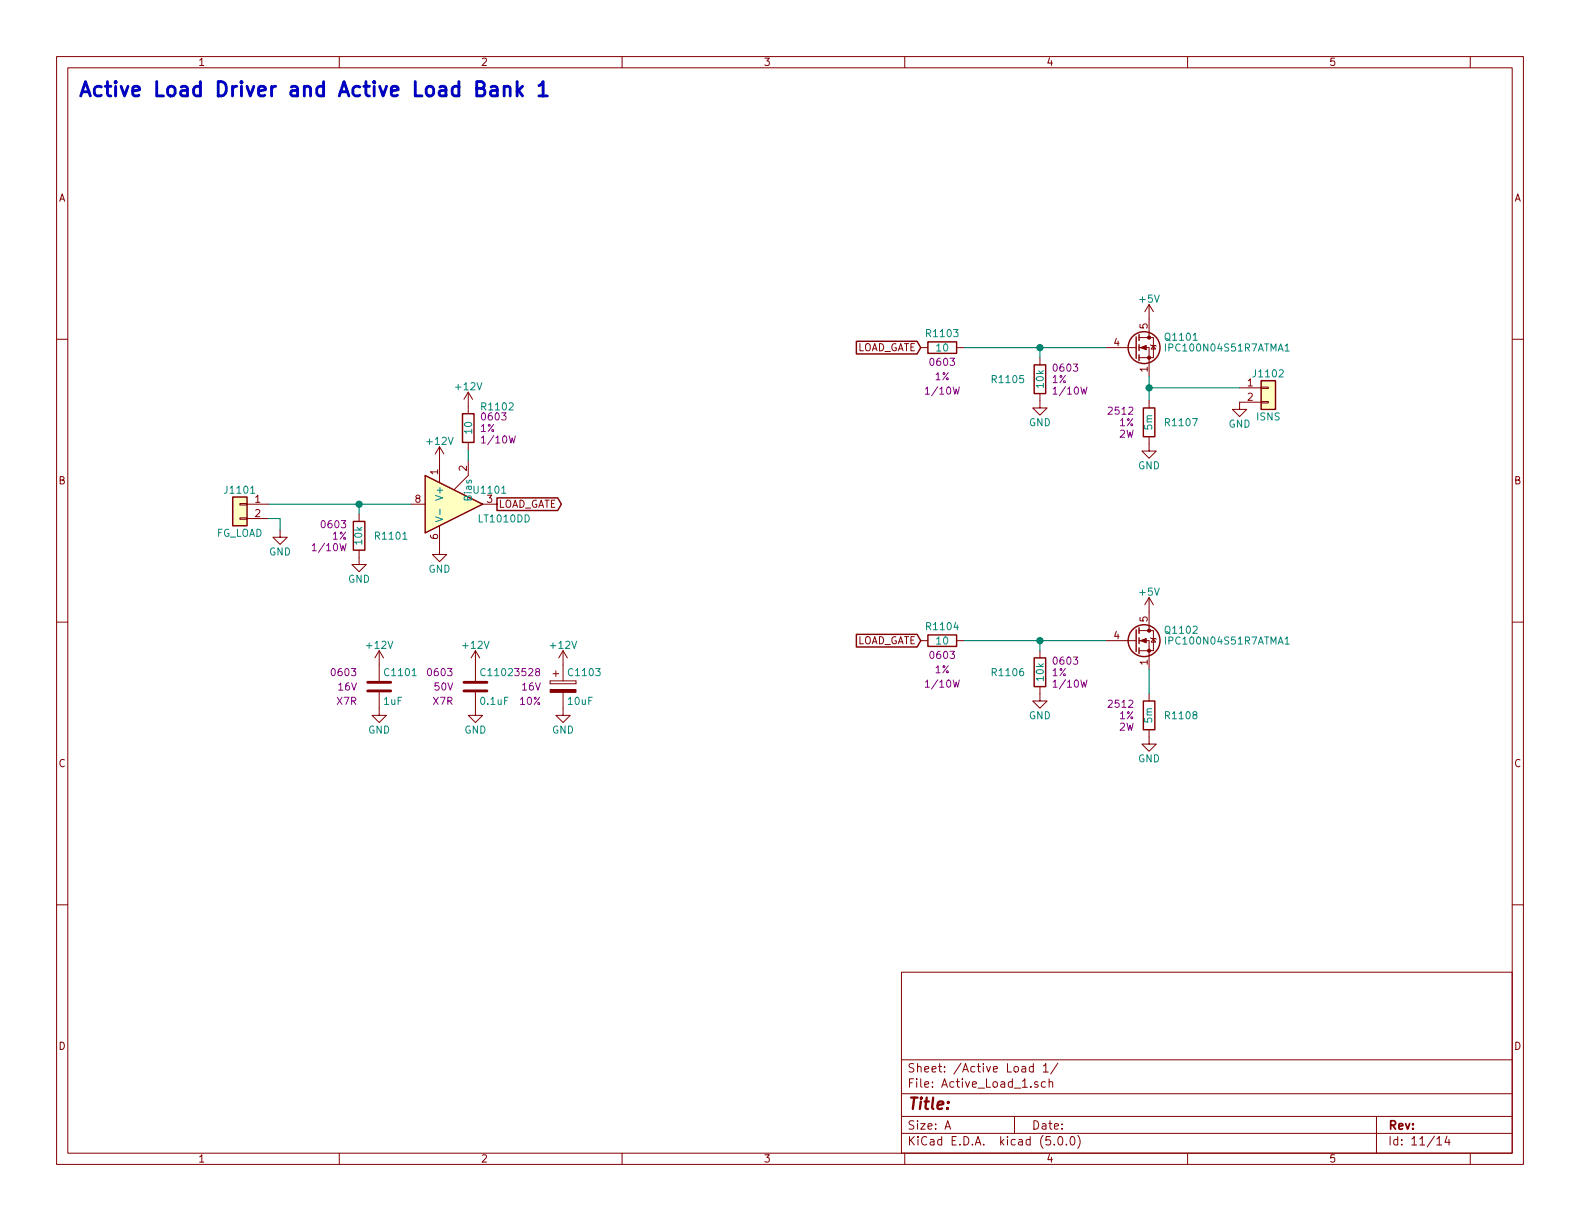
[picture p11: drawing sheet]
<svg xmlns="http://www.w3.org/2000/svg" width="279mm" height="216mm" viewBox="0 0 279 216" stroke-linecap="round" stroke-linejoin="round" font-family="sans-serif">
<g fill="none" stroke="#840000" stroke-width=".18">
<path d="M10 10h259.4v195.9h-259.4zM12 12h255.4v191.9h-255.4zM60 10v2M110 10v2M160 10v2M210 10v2M260 10v2M10 60h2M201.4 59.7h1.8M203.2 59.7h.8v3.5h-2.6M203.2 53.8v5.9M203.2 53.8l-.8 1.3"/>
<path d="M203.2 53.8l.8 1.3M267.4 60h2M77.7 79v6.3M77.7 79l-.7 1.3M77.7 79l.8 1.3M82.8 69.3v3.9M82.8 78.2v1.3M82.8 69.3l-.8 1.3M82.8 69.3l.8 1.3M162.8 61.5h1.3M169.2 61.5h1.2M183.9 69.6v2.5h1.3l-1.3 1.3-1.3-1.3h1.3"/>
<path d="M183.9 63.2v1.3M195.6 61.5h5.3M201.4 61.5h1.8v5M203.2 77.2v2.6h1.3l-1.3 1.2-1.3-1.2h1.3M203.2 70.9v1.2M203.5 61l.1 .1h.7l.2 .1M204 61.1l.3 .6h-.7zM219.2 68.6h3.8M223 71h1.3v.2h-1.3zM223 68.5h1.3v.2h-1.3zM223 71.1h-3.8v1.3h1.3l-1.3 1.3-1.3-1.3h1.3M42.4 91.6h1.3v.2h-1.3z"/>
<path d="M42.4 89h1.3v.3h-1.3zM43.7 89.2h3.8M43.7 91.7h3.8M49.5 93.7v1.3h1.3l-1.3 1.3-1.2-1.3h1.2M63.5 97.3v2.5h1.3l-1.3 1.3-1.3-1.3h1.3M63.5 90.9v1.3M72.6 89.2h2.6M77.7 93v5h1.3l-1.3 1.3-1.2-1.3h1.2M82.8 81.5v2.6l-2.5 2.5M85.3 89.2h2.6M10 110h2M67.1 115.1v5.3"/>
<path d="M67.1 115.1l-.8 1.2M67.1 115.1l.7 1.2M84.1 115.1v5.3M84.1 115.1l-.8 1.2M84.1 115.1l.7 1.2M97.8 119.1h1M98.3 118.6v1M99.6 115.1v5.3M99.6 115.1l-.8 1.2M99.6 115.1l.7 1.2M162.8 113.3h1.3M169.2 113.3h1.2"/>
<path d="M183.9 115.1v1.2M195.6 113.3h5.3M201.4 113.3h1.8v5.1M201.4 111.5h1.8M203.2 111.5h.8v3.6h-2.6M203.2 105.7v5.8M203.2 105.7l-.8 1.2M203.2 105.7l.8 1.2M203.5 112.8l.1 .1h.7l.2 .1M204 112.9l.3 .6h-.7zM267.4 110h2M67.1 122.4v4.1h1.2l-1.2 1.3-1.3-1.3h1.3"/>
<path d="M84.1 122.4v4.1h1.2l-1.2 1.3-1.3-1.3h1.3M97.3 120.4v.5zM97.3 120.9h4.6zM97.3 120.4h4.6zM99.6 122.4v4.1h1.2l-1.2 1.3-1.3-1.3h1.3M101.9 120.4v.5zM183.9 121.4v2.6h1.3l-1.3 1.2-1.3-1.2h1.3M203.2 129v2.6h1.3l-1.3 1.2-1.3-1.2h1.3M203.2 122.7v1.3M10 160h2M267.4 160h2M159.4 171.9h108v32h-108z"/>
<path d="M159.4 197.4h108M159.4 193.4h108M159.4 187.4h108M167.1 199.7l.5-1.5 .5 1.5M167.2 199.2h.8M179.4 197.4v3M182.7 188.6h-.4l-.3 .2 .1 .6 .2 .2 .4-.1M182.7 188.1v1.5M183.5 191.3h-.3l-.2 .2v.2l.5 .1v.4h-.5M184.5 188.5l.4-.4v1.5M184.5 189.6h.9M184.9 191.3h-.4l-.4 .2 .1 .6 .3 .2 .4-.1"/>
<path d="M185.5 191.4l.2-.1h.4l.1 1M185.5 190.8v1.5M187.1 188l-1.3 1.9M243.4 197.4v6.5M60 203.9v2M110 203.9v2M159.4 200.4h108M160 203.9v2M186.4 202.3v.2M187.2 201.1l.4-.1a.94 .94 0 0 1 0 1.5 .79 .79 0 0 1-.4-1.4zM188.6 202.3v.2M189.4 201.1l.3-.1a.94 .94 0 0 1 0 1.5 .82 .82 0 0 1-.3-1.4z"/>
<path d="M190.6 200.8a1.71 1.71 0 0 1 0 2.2M210 203.9v2M254.1 201.4l.4-.4v1.5M254.1 202.5h.8M255.9 200.9l-.4 1.1h.9M256.2 201.5v1M260 203.9v2"/>
</g>
<g fill="none" stroke="#840000" stroke-width=".25">
<path d="M200.9 59.6v3.8M201.4 59.2v1M81.8 73.2h2v5h-2zM151.4 60.4h10.8l.6 1.1-.6 1.1h-10.8zM164.1 60.5h5.1v2h-5.1zM182.9 64.5h2v5.1h-2zM201.4 61v1M201.4 62.7v1.1M202.2 72.1h2v5.1h-2zM223 67.3h2.6v5.1h-2.6zM41.1 87.9h2.6v5.1h-2.6zM62.5 92.2h2v5.1h-2z"/>
<path d="M75.2 84.1l10.1 5.1-10.1 5zM87.9 88h10.7l.7 1.2-.7 1.1h-10.7zM151.4 112.2h10.8l.6 1.1-.6 1.1h-10.8zM164.1 112.3h5.1v2h-5.1zM182.9 116.3h2v5.1h-2zM200.9 111.4v3.8M201.4 111v1M201.4 112.8v1M201.4 114.6v1M202.2 124h2v5h-2z"/>
<circle cx="202.3" cy="61.5" r="2.82"/>
<circle cx="202.3" cy="113.3" r="2.82"/>
</g>
<g fill="#840000" stroke="#840000" stroke-width=".18">
<path d="M201.7 61.5l1-.4v.7z"/>
<path d="M201.7 113.3l1-.4v.8z"/>
<path d="M97.3 121.9h4.6v.5h-4.6z"/>
<circle cx="203.2" cy="63.2" r=".28"/>
<circle cx="203.2" cy="59.7" r=".28"/>
<circle cx="203.2" cy="115.1" r=".28"/>
<circle cx="203.2" cy="111.5" r=".28"/>
</g>
<path d="M206.1 60.8v1.3M227.3 61.2l.3-.4v1.3M227.3 62.1h.7M44.3 87.2h.7M77 91.4l1.3 .4-1.3 .5M77.8 90v1M206.1 112.6v1.3M227.3 113l.3-.4v1.3M227.3 113.9h.7" fill="none" stroke="#008484" stroke-width=".18"/>
<path d="M82.8 79.5v2M170.4 61.5h25.2M183.9 61.5v1.7M203.2 66.5v4.4M203.2 68.6h16M47.5 91.7h2v2M47.5 89.2h25.1M63.5 89.2v1.7M170.4 113.3h25.2M183.9 113.3v1.8M203.2 118.4v4.3" fill="none" stroke="#008400" stroke-width=".18"/>
<g fill="#ffffc2" stroke="#ffffc2" stroke-width=".18">
<path d="M223 67.3h2.6v5.1h-2.6z"/>
<path d="M75.2 84.1l10.1 5.1-10.1 5z"/>
<path d="M41.1 87.9h2.6v5.1h-2.6z"/>
</g>
<g fill="#008400" stroke="#008400" stroke-width=".25">
<circle cx="203.2" cy="68.6" r=".51"/>
<circle cx="183.9" cy="61.5" r=".51"/>
<circle cx="63.5" cy="89.2" r=".51"/>
<circle cx="183.9" cy="113.3" r=".51"/>
</g>
<path d="M65 122.2h4.1M65 120.7h4.1M82 122.2h4.1M82 120.7h4.1" fill="none" stroke="#840000" stroke-width=".51"/>
<path d="M86.8 15.4l.3-.1 .7 .1 .1 .2v1.4M87.9 15.9l-.8 .1a.49 .49 0 0 0-.4 .5 .49 .49 0 0 0 .4 .5l.8-.2M89.2 15.5a.61 .61 0 0 1 1 .1v1.4M89.2 15.3v1.7M91.4 14.4v2.6M91.7 16l.7 1M92.4 15.3l-1 .9M95.3 15.1l.3-.1 .4-.6v2.6M95.3 17h1.5" fill="none" stroke="#0000c2" stroke-width=".51"/>
<text font-size="3.5" fill="#0000c2" x="13.7" y="17.1">Active Load Driver and Active Load Bank 1</text>
<text font-size="2.8" fill="#840000" x="160.4" y="196.2">Title:</text>
<g font-size="2.1" fill="#840000">
<text x="160.4" y="189.6">Sheet: /Active Load 1/</text>
<text x="160.4" y="192.3">File: Active_Load_1.sch</text>
<text x="160.4" y="202.5">KiCad E.D.A. kicad (5.0.0)</text>
<text x="160.4" y="199.7">Size: A</text>
<text x="182.4" y="199.7">Date:</text>
<text x="245.4" y="199.7">Rev:</text>
<text x="245.4" y="202.5">Id: 11/14</text>
</g>
<g font-size="1.8" fill="#840000">
<text x="35" y="11.6">1</text>
<text x="85" y="11.6">2</text>
<text x="135" y="11.6">3</text>
<text x="185" y="11.6">4</text>
<text x="235" y="11.6">5</text>
<text x="10.4" y="35.6">A</text>
<text x="267.8" y="35.6">A</text>
<text x="202.9" y="58.1" transform="rotate(-90 202.9 58.1)">5</text>
<text x="151.1" y="62.1">LOAD_GATE</text>
<text x="197" y="61.2">4</text>
<text x="202.9" y="65.8" transform="rotate(-90 202.9 65.8)">1</text>
<text x="220.6" y="68.3">1</text>
<text x="220.6" y="70.9">2</text>
<text x="77.5" y="83.9" transform="rotate(-90 77.5 83.9)">1</text>
<text x="82.5" y="83.3" transform="rotate(-90 82.5 83.3)">2</text>
<text x="10.4" y="85.6">B</text>
<text x="45.1" y="88.9">1</text>
<text x="73.4" y="88.9">8</text>
<text x="88.1" y="89.8">LOAD_GATE</text>
<text x="267.8" y="85.6">B</text>
<text x="45.1" y="91.4">2</text>
<text x="77.5" y="95.4" transform="rotate(-90 77.5 95.4)">6</text>
<text x="151.1" y="113.9">LOAD_GATE</text>
<text x="197" y="113">4</text>
<text x="202.9" y="110" transform="rotate(-90 202.9 110)">5</text>
<text x="202.9" y="117.6" transform="rotate(-90 202.9 117.6)">1</text>
<text x="10.4" y="135.6">C</text>
<text x="267.8" y="135.6">C</text>
<text x="10.4" y="185.6">D</text>
<text x="267.8" y="185.6">D</text>
<text x="35" y="205.5">1</text>
<text x="85" y="205.5">2</text>
<text x="135" y="205.5">3</text>
<text x="185" y="205.5">4</text>
<text x="235" y="205.5">5</text>
</g>
<g font-size="1.8" fill="#008484">
<text x="201.6" y="53.5">+5V</text>
<text x="164" y="59.6">R1103</text>
<text x="165.7" y="62.2">10</text>
<text x="206.2" y="60.2">Q1101</text>
<text x="206.7" y="62.2">IPC100N04S51R7ATMA1</text>
<text x="80.7" y="69">+12V</text>
<text x="175.6" y="67.7">R1105</text>
<text x="184.6" y="68.5" transform="rotate(-90 184.6 68.5)">10k</text>
<text x="221.8" y="66.7">J1102</text>
<text x="83.5" y="76.6" transform="rotate(-90 83.5 76.6)">10</text>
<text x="85.4" y="72.6">R1102</text>
<text x="181.9" y="75.4">GND</text>
<text x="203.8" y="75.9" transform="rotate(-90 203.8 75.9)">5m</text>
<text x="206.3" y="75.4">R1107</text>
<text x="217.2" y="75.6">GND</text>
<text x="222.2" y="74.3">ISNS</text>
<text x="75.6" y="78.7">+12V</text>
<text x="201.2" y="83">GND</text>
<text x="39.9" y="87.3">J1101</text>
<text x="78.4" y="88.1" transform="rotate(-90 78.4 88.1)">V+</text>
<text x="83.4" y="88.3" transform="rotate(-90 83.4 88.3)">Bias</text>
<text x="84" y="87.3">U1101</text>
<text x="86.1" y="88.9">3</text>
<text x="38.2" y="94.9">FG_LOAD</text>
<text x="66.6" y="95.4">R1101</text>
<text x="84.8" y="92.4">LT1010DD</text>
<text x="47.6" y="98.2">GND</text>
<text x="64.1" y="96.2" transform="rotate(-90 64.1 96.2)">10k</text>
<text x="75.8" y="101.3">GND</text>
<text x="61.5" y="103">GND</text>
<text x="201.6" y="105.3">+5V</text>
<text x="164" y="111.4">R1104</text>
<text x="165.7" y="114">10</text>
<text x="206.2" y="112.1">Q1102</text>
<text x="206.7" y="114">IPC100N04S51R7ATMA1</text>
<text x="65" y="114.7">+12V</text>
<text x="68.2" y="119.6">C1101</text>
<text x="82" y="114.7">+12V</text>
<text x="85.2" y="119.6">C1102</text>
<text x="97.5" y="114.7">+12V</text>
<text x="100.7" y="119.6">C1103</text>
<text x="175.6" y="119.6">R1106</text>
<text x="67.9" y="124.6">1uF</text>
<text x="85.1" y="124.6">0.1uF</text>
<text x="100.5" y="124.6">10uF</text>
<text x="184.6" y="120.3" transform="rotate(-90 184.6 120.3)">10k</text>
<text x="65.1" y="129.7">GND</text>
<text x="82.1" y="129.7">GND</text>
<text x="97.6" y="129.7">GND</text>
<text x="181.9" y="127.2">GND</text>
<text x="203.8" y="127.8" transform="rotate(-90 203.8 127.8)">5m</text>
<text x="206.3" y="127.2">R1108</text>
<text x="201.2" y="134.8">GND</text>
</g>
<g font-size="1.8" fill="#840084">
<text x="164.7" y="64.7">0603</text>
<text x="186.5" y="65.7">0603</text>
<text x="164.1" y="69.8">1/10W</text>
<text x="165.4" y="67.2">1%</text>
<text x="186.1" y="67.7">1%</text>
<text x="186.7" y="69.8">1/10W</text>
<text x="85" y="76.4">1%</text>
<text x="85.4" y="74.3">0603</text>
<text x="196.2" y="73.3">2512</text>
<text x="197.9" y="77.4">2W</text>
<text x="198" y="75.4">1%</text>
<text x="85.6" y="78.4">1/10W</text>
<text x="57" y="93.4">0603</text>
<text x="58.8" y="95.4">1%</text>
<text x="55.7" y="97.5">1/10W</text>
<text x="58.8" y="119.6">0603</text>
<text x="75.8" y="119.6">0603</text>
<text x="91.3" y="119.6">3528</text>
<text x="164.7" y="116.5">0603</text>
<text x="165.4" y="119">1%</text>
<text x="186.1" y="119.6">1%</text>
<text x="186.5" y="117.5">0603</text>
<text x="59.6" y="124.6">X7R</text>
<text x="59.8" y="122.1">16V</text>
<text x="76.6" y="124.6">X7R</text>
<text x="76.9" y="122.1">50V</text>
<text x="92" y="124.6">10%</text>
<text x="92.4" y="122.1">16V</text>
<text x="164.1" y="121.6">1/10W</text>
<text x="186.7" y="121.6">1/10W</text>
<text x="196.2" y="125.1">2512</text>
<text x="197.9" y="129.2">2W</text>
<text x="198" y="127.2">1%</text>
</g>
</svg>
